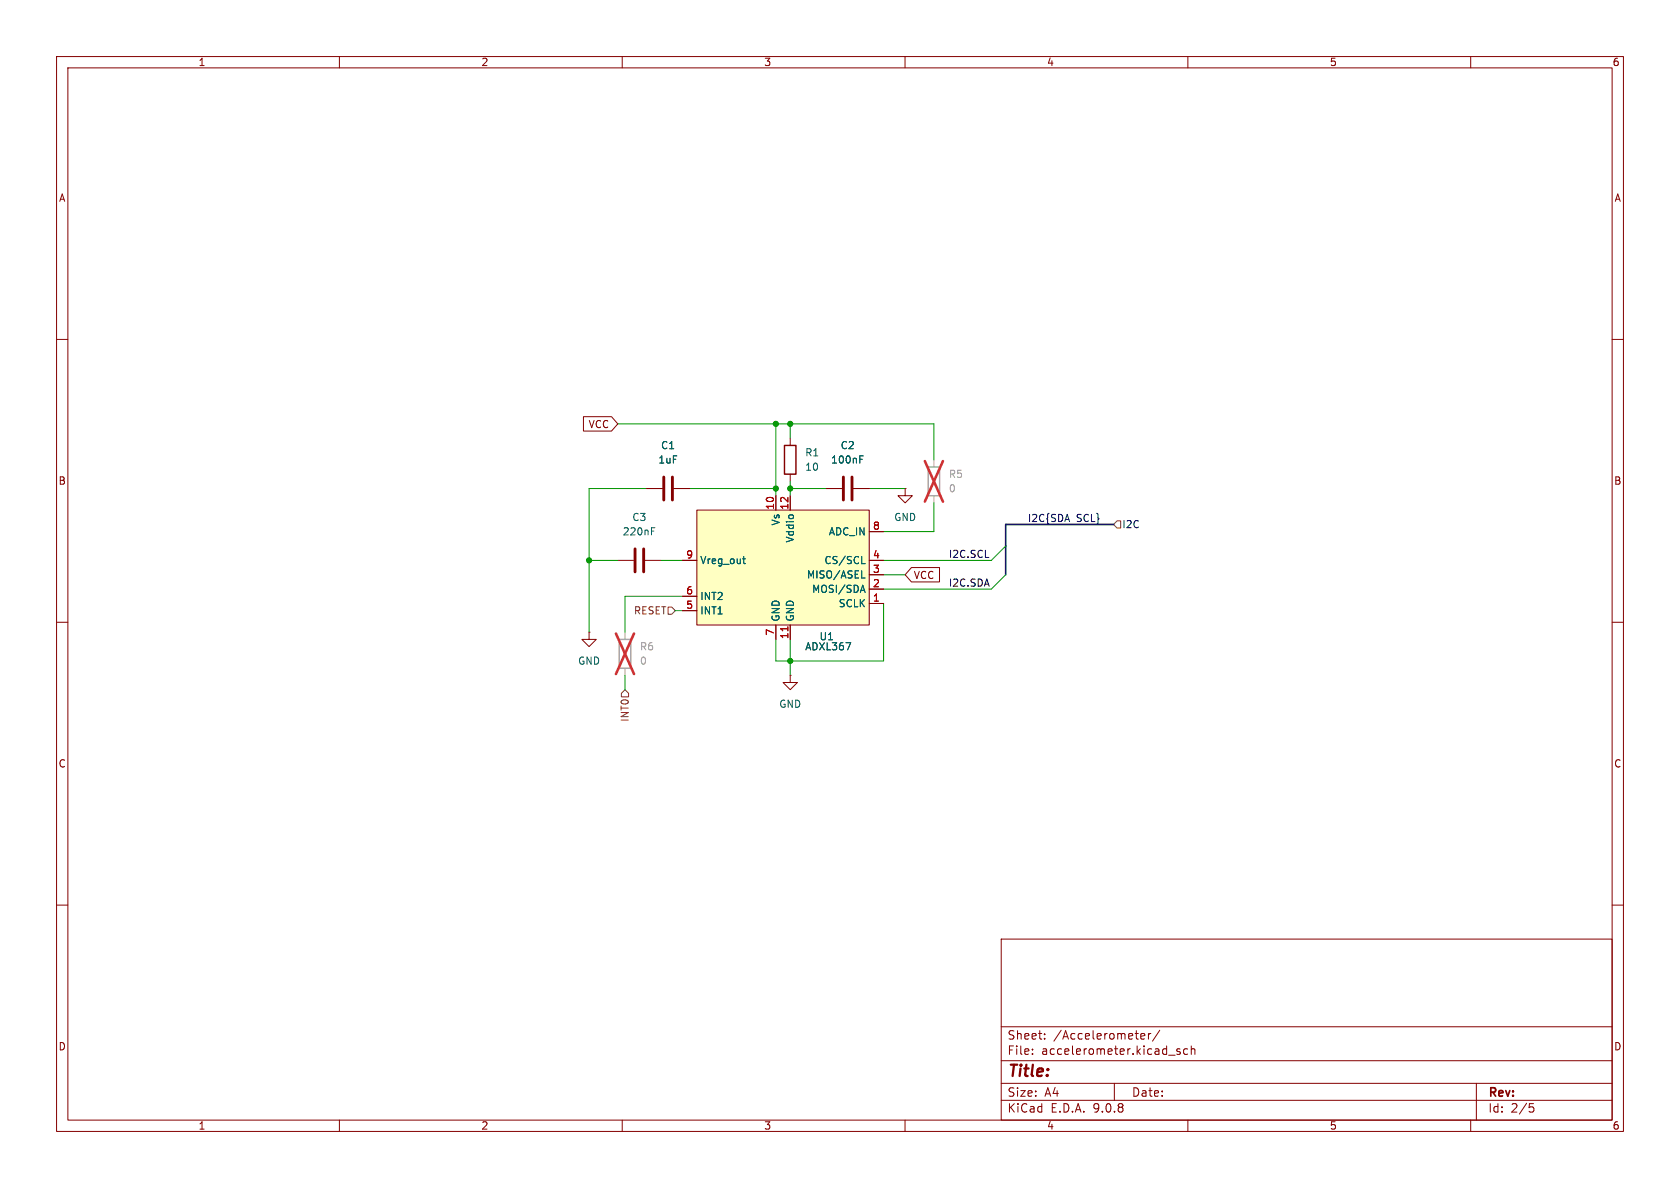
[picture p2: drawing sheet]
(kicad_sch
 (version 20250114)
 (generator "eeschema")
 (generator_version "9.0")
 (paper "A4")
 (lib_symbols
  (symbol "Device:C"
   (pin_numbers (hide yes))
   (pin_names
    (offset 0.254)) (exclude_from_sim no) (in_bom yes) (on_board yes)
   (property "Reference" "C" (at 0.635 2.54 0) (effects (font (size 1.27 1.27)) (justify left)))
   (property "Value" "C" (at 0.635 -2.54 0) (effects (font (size 1.27 1.27)) (justify left)))
   (property "Footprint" "" (at 0.9652 -3.81 0) (effects (font (size 1.27 1.27)) (hide yes)))
   (property "Datasheet" "~" (at 0 0 0) (effects (font (size 1.27 1.27)) (hide yes)))
   (property "Description" "Unpolarized capacitor" (at 0 0 0) (effects (font (size 1.27 1.27)) (hide yes)))
   (symbol "C_0_1"
    (polyline (pts (xy -2.032 0.762) (xy 2.032 0.762)) (stroke (width 0.508) (type default)) (fill (type none)))
    (polyline (pts (xy -2.032 -0.762) (xy 2.032 -0.762)) (stroke (width 0.508) (type default)) (fill (type none))))
   (symbol "C_1_1"
    (pin passive line (at 0 3.81 270) (length 2.794) (name "~" (effects (font (size 1.27 1.27)))) (number "1" (effects (font (size 1.27 1.27)))))
    (pin passive line (at 0 -3.81 90) (length 2.794) (name "~" (effects (font (size 1.27 1.27)))) (number "2" (effects (font (size 1.27 1.27))))))
   (embedded_fonts no))
  (symbol "Device:R"
   (pin_numbers (hide yes))
   (pin_names
    (offset 0)) (exclude_from_sim no) (in_bom yes) (on_board yes)
   (property "Reference" "R" (at 2.032 0 90) (effects (font (size 1.27 1.27))))
   (property "Value" "R" (at 0 0 90) (effects (font (size 1.27 1.27))))
   (property "Footprint" "" (at -1.778 0 90) (effects (font (size 1.27 1.27)) (hide yes)))
   (property "Datasheet" "~" (at 0 0 0) (effects (font (size 1.27 1.27)) (hide yes)))
   (property "Description" "Resistor" (at 0 0 0) (effects (font (size 1.27 1.27)) (hide yes)))
   (symbol "R_0_1"
    (rectangle (start -1.016 -2.54) (end 1.016 2.54) (stroke (width 0.254) (type default)) (fill (type none))))
   (symbol "R_1_1"
    (pin passive line (at 0 3.81 270) (length 1.27) (name "~" (effects (font (size 1.27 1.27)))) (number "1" (effects (font (size 1.27 1.27)))))
    (pin passive line (at 0 -3.81 90) (length 1.27) (name "~" (effects (font (size 1.27 1.27)))) (number "2" (effects (font (size 1.27 1.27))))))
   (embedded_fonts no))
  (symbol "New_Library:ADXL367" (exclude_from_sim no) (in_bom yes) (on_board yes)
   (property "Reference" "U" (at 0 14.478 0) (effects (font (size 1.27 1.27) (thickness 0.1588))))
   (property "Value" "" (at -11.43 -1.27 0) (effects (font (size 1.27 1.27))))
   (property "Footprint" "" (at -11.43 -1.27 0) (effects (font (size 1.27 1.27)) (hide yes)))
   (property "Datasheet" "" (at -11.43 -1.27 0) (effects (font (size 1.27 1.27)) (hide yes)))
   (property "Description" "" (at -11.43 -1.27 0) (effects (font (size 1.27 1.27)) (hide yes)))
   (symbol "ADXL367_1_1"
    (rectangle (start -15.24 10.16) (end 15.24 -10.16) (stroke (width 0) (type default)) (fill (type background)))
    (pin power_in line (at -17.78 1.27 0) (length 2.54) (name "Vreg_out" (effects (font (size 1.27 1.27)))) (number "9" (effects (font (size 1.27 1.27)))))
    (pin output line (at -17.78 -5.08 0) (length 2.54) (name "INT2" (effects (font (size 1.27 1.27)))) (number "6" (effects (font (size 1.27 1.27)))))
    (pin output line (at -17.78 -7.62 0) (length 2.54) (name "INT1" (effects (font (size 1.27 1.27)))) (number "5" (effects (font (size 1.27 1.27)))))
    (pin power_in line (at -1.27 12.7 270) (length 2.54) (name "Vs" (effects (font (size 1.27 1.27)))) (number "10" (effects (font (size 1.27 1.27)))))
    (pin power_in line (at -1.27 -12.7 90) (length 2.54) (name "GND" (effects (font (size 1.27 1.27)))) (number "7" (effects (font (size 1.27 1.27)))))
    (pin power_in line (at 1.27 12.7 270) (length 2.54) (name "Vddio" (effects (font (size 1.27 1.27)))) (number "12" (effects (font (size 1.27 1.27)))))
    (pin power_in line (at 1.27 -12.7 90) (length 2.54) (name "GND" (effects (font (size 1.27 1.27)))) (number "11" (effects (font (size 1.27 1.27)))))
    (pin input line (at 17.78 6.35 180) (length 2.54) (name "ADC_IN" (effects (font (size 1.27 1.27)))) (number "8" (effects (font (size 1.27 1.27)))))
    (pin input line (at 17.78 1.27 180) (length 2.54) (name "CS/SCL" (effects (font (size 1.27 1.27)))) (number "4" (effects (font (size 1.27 1.27)))))
    (pin input line (at 17.78 -1.27 180) (length 2.54) (name "MISO/ASEL" (effects (font (size 1.27 1.27)))) (number "3" (effects (font (size 1.27 1.27)))))
    (pin output line (at 17.78 -3.81 180) (length 2.54) (name "MOSI/SDA" (effects (font (size 1.27 1.27)))) (number "2" (effects (font (size 1.27 1.27)))))
    (pin input line (at 17.78 -6.35 180) (length 2.54) (name "SCLK" (effects (font (size 1.27 1.27)))) (number "1" (effects (font (size 1.27 1.27))))))
   (embedded_fonts no))
  (symbol "power:GND"
   (power)
   (pin_numbers (hide yes))
   (pin_names
    (offset 0) (hide yes)) (exclude_from_sim no) (in_bom yes) (on_board yes)
   (property "Reference" "#PWR" (at 0 -6.35 0) (effects (font (size 1.27 1.27)) (hide yes)))
   (property "Value" "GND" (at 0 -3.81 0) (effects (font (size 1.27 1.27))))
   (property "Footprint" "" (at 0 0 0) (effects (font (size 1.27 1.27)) (hide yes)))
   (property "Datasheet" "" (at 0 0 0) (effects (font (size 1.27 1.27)) (hide yes)))
   (property "Description" "Power symbol creates a global label with name \"GND\" , ground" (at 0 0 0) (effects (font (size 1.27 1.27)) (hide yes)))
   (symbol "GND_0_1"
    (polyline (pts (xy 0 0) (xy 0 -1.27) (xy 1.27 -1.27) (xy 0 -2.54) (xy -1.27 -1.27) (xy 0 -1.27)) (stroke (width 0) (type default)) (fill (type none))))
   (symbol "GND_1_1"
    (pin power_in line (at 0 0 270) (length 0) (name "~" (effects (font (size 1.27 1.27)))) (number "1" (effects (font (size 1.27 1.27))))))
   (embedded_fonts no)))
 (junction
  (at 104.14 99.06)
  (diameter 0)
  (color 0 0 0 0))
 (junction
  (at 139.7 116.84)
  (diameter 0)
  (color 0 0 0 0))
 (junction
  (at 137.16 86.36)
  (diameter 0)
  (color 0 0 0 0))
 (junction
  (at 139.7 74.93)
  (diameter 0)
  (color 0 0 0 0))
 (junction
  (at 137.16 74.93)
  (diameter 0)
  (color 0 0 0 0))
 (junction
  (at 139.7 86.36)
  (diameter 0)
  (color 0 0 0 0))
 (bus_entry
  (at 177.8 96.52)
  (size -2.54 2.54)
  (stroke (width 0) (type default)))
 (bus_entry
  (at 177.8 101.6)
  (size -2.54 2.54)
  (stroke (width 0) (type default)))
 (wire
  (pts (xy 165.1 81.28) (xy 165.1 74.93))
  (stroke (width 0) (type default)))
 (wire
  (pts (xy 156.21 106.68) (xy 156.21 116.84))
  (stroke (width 0) (type default)))
 (wire
  (pts (xy 139.7 113.03) (xy 139.7 116.84))
  (stroke (width 0) (type default)))
 (wire
  (pts (xy 139.7 119.38) (xy 139.7 116.84))
  (stroke (width 0) (type default)))
 (wire
  (pts (xy 109.22 74.93) (xy 137.16 74.93))
  (stroke (width 0) (type default)))
 (wire
  (pts (xy 139.7 86.36) (xy 139.7 87.63))
  (stroke (width 0) (type default)))
 (wire
  (pts (xy 156.21 93.98) (xy 165.1 93.98))
  (stroke (width 0) (type default)))
 (wire
  (pts (xy 104.14 111.76) (xy 104.14 99.06))
  (stroke (width 0) (type default)))
 (wire
  (pts (xy 139.7 74.93) (xy 139.7 77.47))
  (stroke (width 0) (type default)))
 (wire
  (pts (xy 165.1 74.93) (xy 139.7 74.93))
  (stroke (width 0) (type default)))
 (bus
  (pts (xy 177.8 92.71) (xy 196.85 92.71))
  (stroke (width 0) (type default)))
 (wire
  (pts (xy 110.49 111.76) (xy 110.49 105.41))
  (stroke (width 0) (type default)))
 (wire
  (pts (xy 137.16 116.84) (xy 137.16 113.03))
  (stroke (width 0) (type default)))
 (wire
  (pts (xy 139.7 85.09) (xy 139.7 86.36))
  (stroke (width 0) (type default)))
 (wire
  (pts (xy 104.14 99.06) (xy 109.22 99.06))
  (stroke (width 0) (type default)))
 (wire
  (pts (xy 137.16 86.36) (xy 137.16 87.63))
  (stroke (width 0) (type default)))
 (wire
  (pts (xy 137.16 74.93) (xy 139.7 74.93))
  (stroke (width 0) (type default)))
 (wire
  (pts (xy 156.21 101.6) (xy 160.02 101.6))
  (stroke (width 0) (type default)))
 (wire
  (pts (xy 110.49 119.38) (xy 110.49 121.92))
  (stroke (width 0) (type default)))
 (wire
  (pts (xy 116.84 99.06) (xy 120.65 99.06))
  (stroke (width 0) (type default)))
 (wire
  (pts (xy 119.38 107.95) (xy 120.65 107.95))
  (stroke (width 0) (type default)))
 (wire
  (pts (xy 156.21 104.14) (xy 175.26 104.14))
  (stroke (width 0) (type default)))
 (wire
  (pts (xy 156.21 99.06) (xy 175.26 99.06))
  (stroke (width 0) (type default)))
 (wire
  (pts (xy 104.14 86.36) (xy 114.3 86.36))
  (stroke (width 0) (type default)))
 (wire
  (pts (xy 104.14 99.06) (xy 104.14 86.36))
  (stroke (width 0) (type default)))
 (bus
  (pts (xy 177.8 92.71) (xy 177.8 96.52))
  (stroke (width 0) (type default)))
 (bus
  (pts (xy 177.8 96.52) (xy 177.8 101.6))
  (stroke (width 0) (type default)))
 (wire
  (pts (xy 160.02 86.36) (xy 153.67 86.36))
  (stroke (width 0) (type default)))
 (wire
  (pts (xy 121.92 86.36) (xy 137.16 86.36))
  (stroke (width 0) (type default)))
 (wire
  (pts (xy 139.7 86.36) (xy 146.05 86.36))
  (stroke (width 0) (type default)))
 (wire
  (pts (xy 137.16 116.84) (xy 139.7 116.84))
  (stroke (width 0) (type default)))
 (wire
  (pts (xy 165.1 93.98) (xy 165.1 88.9))
  (stroke (width 0) (type default)))
 (wire
  (pts (xy 110.49 105.41) (xy 120.65 105.41))
  (stroke (width 0) (type default)))
 (wire
  (pts (xy 156.21 116.84) (xy 139.7 116.84))
  (stroke (width 0) (type default)))
 (wire
  (pts (xy 137.16 86.36) (xy 137.16 74.93))
  (stroke (width 0) (type default)))
 (label "I2C.SDA"
  (at 167.64 104.14 0)
  (effects (font (size 1.27 1.27)) (justify left bottom)))
 (label "I2C{SDA SCL}"
  (at 181.61 92.71 0)
  (effects (font (size 1.27 1.27)) (justify left bottom)))
 (label "I2C.SCL"
  (at 167.64 99.06 0)
  (effects (font (size 1.27 1.27)) (justify left bottom)))
 (global_label "VCC"
  (shape input)
  (at 160.02 101.6 0)
  (fields_autoplaced yes)
  (effects (font (size 1.27 1.27)) (justify left))
  (property "Intersheetrefs" "${INTERSHEET_REFS}" (at 166.6338 101.6 0) (effects (font (size 1.27 1.27)) (justify left) (hide yes))))
 (global_label "VCC"
  (shape input)
  (at 109.22 74.93 180)
  (fields_autoplaced yes)
  (effects (font (size 1.27 1.27)) (justify right))
  (property "Intersheetrefs" "${INTERSHEET_REFS}" (at 102.6062 74.93 0) (effects (font (size 1.27 1.27)) (justify right) (hide yes))))
 (hierarchical_label "INT0"
  (shape input)
  (at 110.49 121.92 270)
  (effects (font (size 1.27 1.27)) (justify right)))
 (hierarchical_label "I2C"
  (shape input)
  (at 196.85 92.71 0)
  (effects (font (size 1.27 1.27)) (justify left)))
 (hierarchical_label "RESET"
  (shape input)
  (at 119.38 107.95 180)
  (effects (font (size 1.27 1.27)) (justify right)))
 (symbol
  (lib_id "New_Library:ADXL367")
  (at 138.43 100.33 0)
  (unit 1)
  (exclude_from_sim no)
  (in_bom yes)
  (on_board yes)
  (dnp no)
  (property "Reference" "U1" (at 144.78 112.522 0) (effects (font (size 1.27 1.27) (thickness 0.1588)) (justify left)))
  (property "Value" "ADXL367" (at 142.24 114.3 0) (effects (font (size 1.27 1.27)) (justify left)))
  (property "Footprint" "Package_LGA:LGA-12_2x2mm_P0.5mm" (at 127 101.6 0) (effects (font (size 1.27 1.27)) (hide yes)))
  (property "Datasheet" "" (at 127 101.6 0) (effects (font (size 1.27 1.27)) (hide yes)))
  (property "Description" "" (at 127 101.6 0) (effects (font (size 1.27 1.27)) (hide yes)))
  (pin "10")
  (pin "3")
  (pin "8")
  (pin "4")
  (pin "6")
  (pin "2")
  (pin "11")
  (pin "5")
  (pin "1")
  (pin "12")
  (pin "9")
  (pin "7"))
 (symbol
  (lib_id "power:GND")
  (at 104.14 111.76 0)
  (mirror y)
  (unit 1)
  (exclude_from_sim no)
  (in_bom yes)
  (on_board yes)
  (dnp no)
  (fields_autoplaced yes)
  (property "Reference" "#PWR02" (at 104.14 118.11 0) (effects (font (size 1.27 1.27)) (hide yes)))
  (property "Value" "GND" (at 104.14 116.84 0) (effects (font (size 1.27 1.27))))
  (property "Footprint" "" (at 104.14 111.76 0) (effects (font (size 1.27 1.27)) (hide yes)))
  (property "Datasheet" "" (at 104.14 111.76 0) (effects (font (size 1.27 1.27)) (hide yes)))
  (property "Description" "Power symbol creates a global label with name \"GND\" , ground" (at 104.14 111.76 0) (effects (font (size 1.27 1.27)) (hide yes)))
  (pin "1"))
 (symbol
  (lib_id "power:GND")
  (at 160.02 86.36 0)
  (unit 1)
  (exclude_from_sim no)
  (in_bom yes)
  (on_board yes)
  (dnp no)
  (fields_autoplaced yes)
  (property "Reference" "#PWR01" (at 160.02 92.71 0) (effects (font (size 1.27 1.27)) (hide yes)))
  (property "Value" "GND" (at 160.02 91.44 0) (effects (font (size 1.27 1.27))))
  (property "Footprint" "" (at 160.02 86.36 0) (effects (font (size 1.27 1.27)) (hide yes)))
  (property "Datasheet" "" (at 160.02 86.36 0) (effects (font (size 1.27 1.27)) (hide yes)))
  (property "Description" "Power symbol creates a global label with name \"GND\" , ground" (at 160.02 86.36 0) (effects (font (size 1.27 1.27)) (hide yes)))
  (pin "1"))
 (symbol
  (lib_id "Device:C")
  (at 118.11 86.36 90)
  (unit 1)
  (exclude_from_sim no)
  (in_bom yes)
  (on_board yes)
  (dnp no)
  (property "Reference" "C1" (at 118.11 78.74 90) (effects (font (size 1.27 1.27))))
  (property "Value" "1uF" (at 118.11 81.28 90) (effects (font (size 1.27 1.27))))
  (property "Footprint" "Capacitor_SMD:C_0603_1608Metric" (at 121.92 85.3948 0) (effects (font (size 1.27 1.27)) (hide yes)))
  (property "Datasheet" "~" (at 118.11 86.36 0) (effects (font (size 1.27 1.27)) (hide yes)))
  (property "Description" "Unpolarized capacitor" (at 118.11 86.36 0) (effects (font (size 1.27 1.27)) (hide yes)))
  (pin "2")
  (pin "1"))
 (symbol
  (lib_id "Device:C")
  (at 149.86 86.36 270)
  (mirror x)
  (unit 1)
  (exclude_from_sim no)
  (in_bom yes)
  (on_board yes)
  (dnp no)
  (property "Reference" "C2" (at 149.86 78.74 90) (effects (font (size 1.27 1.27))))
  (property "Value" "100nF" (at 149.86 81.28 90) (effects (font (size 1.27 1.27))))
  (property "Footprint" "Capacitor_SMD:C_0603_1608Metric" (at 146.05 85.3948 0) (effects (font (size 1.27 1.27)) (hide yes)))
  (property "Datasheet" "~" (at 149.86 86.36 0) (effects (font (size 1.27 1.27)) (hide yes)))
  (property "Description" "Unpolarized capacitor" (at 149.86 86.36 0) (effects (font (size 1.27 1.27)) (hide yes)))
  (pin "2")
  (pin "1"))
 (symbol
  (lib_id "Device:R")
  (at 139.7 81.28 0)
  (unit 1)
  (exclude_from_sim no)
  (in_bom yes)
  (on_board yes)
  (dnp no)
  (fields_autoplaced yes)
  (property "Reference" "R1" (at 142.24 80.0099 0) (effects (font (size 1.27 1.27)) (justify left)))
  (property "Value" "10" (at 142.24 82.5499 0) (effects (font (size 1.27 1.27)) (justify left)))
  (property "Footprint" "Resistor_SMD:R_0603_1608Metric" (at 137.922 81.28 90) (effects (font (size 1.27 1.27)) (hide yes)))
  (property "Datasheet" "~" (at 139.7 81.28 0) (effects (font (size 1.27 1.27)) (hide yes)))
  (property "Description" "Resistor" (at 139.7 81.28 0) (effects (font (size 1.27 1.27)) (hide yes)))
  (pin "1")
  (pin "2"))
 (symbol
  (lib_id "Device:C")
  (at 113.03 99.06 90)
  (unit 1)
  (exclude_from_sim no)
  (in_bom yes)
  (on_board yes)
  (dnp no)
  (property "Reference" "C3" (at 113.03 91.44 90) (effects (font (size 1.27 1.27))))
  (property "Value" "220nF" (at 113.03 93.98 90) (effects (font (size 1.27 1.27))))
  (property "Footprint" "Capacitor_SMD:C_0603_1608Metric" (at 116.84 98.0948 0) (effects (font (size 1.27 1.27)) (hide yes)))
  (property "Datasheet" "~" (at 113.03 99.06 0) (effects (font (size 1.27 1.27)) (hide yes)))
  (property "Description" "Unpolarized capacitor" (at 113.03 99.06 0) (effects (font (size 1.27 1.27)) (hide yes)))
  (pin "2")
  (pin "1"))
 (symbol
  (lib_id "Device:R")
  (at 110.49 115.57 0)
  (unit 1)
  (exclude_from_sim no)
  (in_bom yes)
  (on_board yes)
  (dnp yes)
  (fields_autoplaced yes)
  (property "Reference" "R6" (at 113.03 114.2999 0) (effects (font (size 1.27 1.27)) (justify left)))
  (property "Value" "0" (at 113.03 116.8399 0) (effects (font (size 1.27 1.27)) (justify left)))
  (property "Footprint" "Resistor_SMD:R_0603_1608Metric" (at 108.712 115.57 90) (effects (font (size 1.27 1.27)) (hide yes)))
  (property "Datasheet" "~" (at 110.49 115.57 0) (effects (font (size 1.27 1.27)) (hide yes)))
  (property "Description" "Resistor" (at 110.49 115.57 0) (effects (font (size 1.27 1.27)) (hide yes)))
  (pin "2")
  (pin "1"))
 (symbol
  (lib_id "Device:R")
  (at 165.1 85.09 0)
  (unit 1)
  (exclude_from_sim no)
  (in_bom yes)
  (on_board yes)
  (dnp yes)
  (fields_autoplaced yes)
  (property "Reference" "R5" (at 167.64 83.8199 0) (effects (font (size 1.27 1.27)) (justify left)))
  (property "Value" "0" (at 167.64 86.3599 0) (effects (font (size 1.27 1.27)) (justify left)))
  (property "Footprint" "Resistor_SMD:R_0603_1608Metric" (at 163.322 85.09 90) (effects (font (size 1.27 1.27)) (hide yes)))
  (property "Datasheet" "~" (at 165.1 85.09 0) (effects (font (size 1.27 1.27)) (hide yes)))
  (property "Description" "Resistor" (at 165.1 85.09 0) (effects (font (size 1.27 1.27)) (hide yes)))
  (pin "1")
  (pin "2"))
 (symbol
  (lib_id "power:GND")
  (at 139.7 119.38 0)
  (unit 1)
  (exclude_from_sim no)
  (in_bom yes)
  (on_board yes)
  (dnp no)
  (fields_autoplaced yes)
  (property "Reference" "#PWR03" (at 139.7 125.73 0) (effects (font (size 1.27 1.27)) (hide yes)))
  (property "Value" "GND" (at 139.7 124.46 0) (effects (font (size 1.27 1.27))))
  (property "Footprint" "" (at 139.7 119.38 0) (effects (font (size 1.27 1.27)) (hide yes)))
  (property "Datasheet" "" (at 139.7 119.38 0) (effects (font (size 1.27 1.27)) (hide yes)))
  (property "Description" "Power symbol creates a global label with name \"GND\" , ground" (at 139.7 119.38 0) (effects (font (size 1.27 1.27)) (hide yes)))
  (pin "1")))
